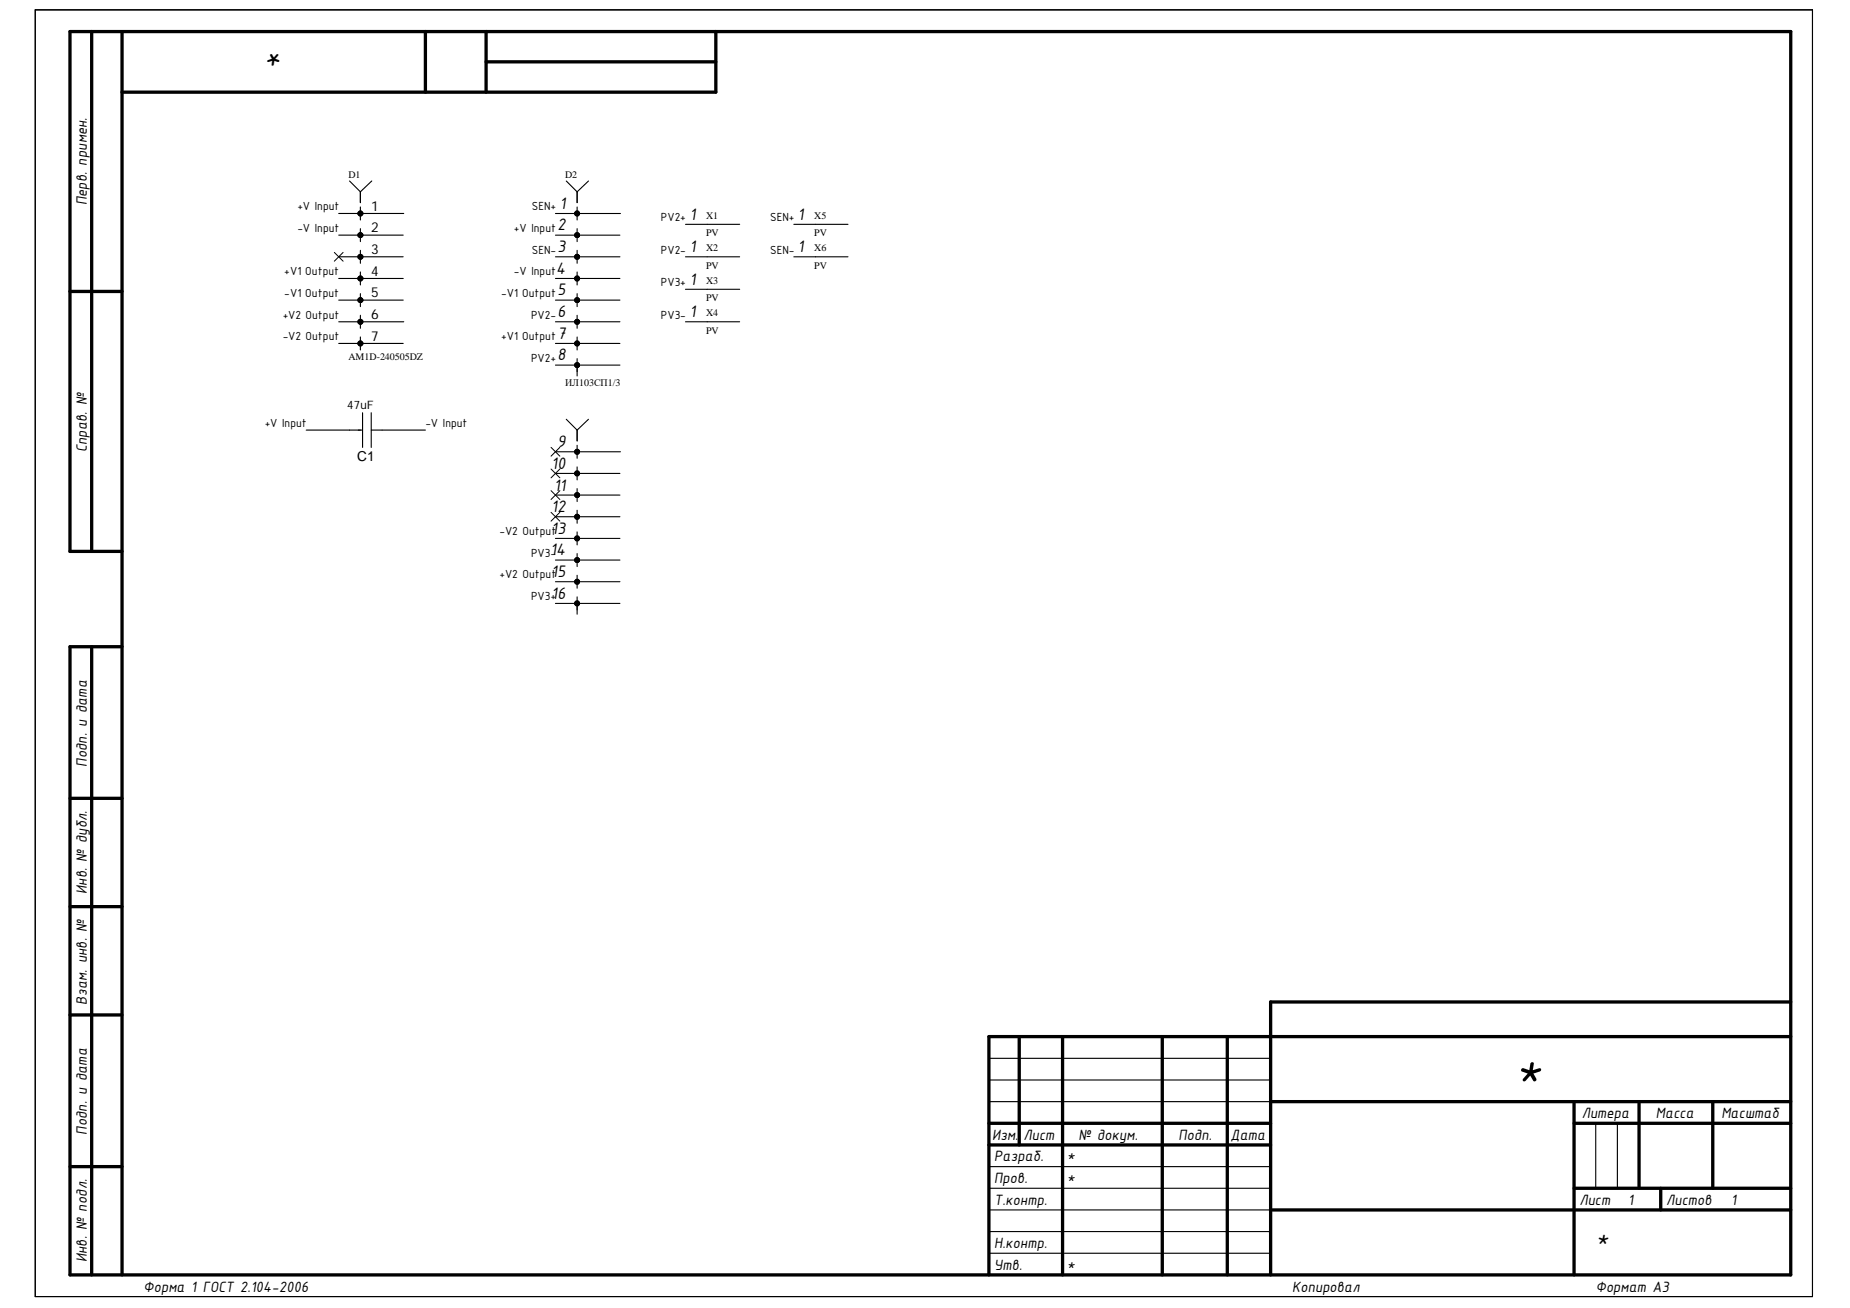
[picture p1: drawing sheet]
<svg xmlns="http://www.w3.org/2000/svg" width="297mm" height="210mm" viewBox="0 0 297 210" stroke-linecap="round" stroke-linejoin="round" font-family="sans-serif">
<path d="M5.7 1.6h285.3v206.5h-285.3zM53.7 40.5l1.4 1.4M55.1 40.5l-1.4 1.4M88.5 71.8l1.4 1.4M88.5 75.3l1.4 1.4M88.5 78.7l1.4 1.5M89.9 71.8l-1.4 1.4M89.9 75.3l-1.4 1.4M89.9 78.7l-1.4 1.5M88.5 82.2l1.4 1.4M89.9 82.2l-1.4 1.4" fill="none" stroke="#000" stroke-width=".16"/>
<g fill="none" stroke="#000" stroke-width=".53">
<path d="M14.7 5.1v83.4M19.6 5.1v199.5M68.3 5.1v9.7M78 5.1v9.7M78 9.9h36.9M114.9 5.1v9.7h-95.3M11.2 46.8h8.4M19.6 88.5h-8.4v-83.4h276.3v199.5h-276.3v-100.8h8.4M14.7 103.8v100.8M11.2 128.1h8.4M11.2 145.5h8.4M11.2 162.9h8.4"/>
<path d="M163.6 166.4v17.3M170.6 166.4v38.2M186.6 166.4v38.2M197.1 166.4v38.2M204 176.8h83.5M252.7 176.8v27.8M263.2 176.8v13.9M275 176.8v13.9M287.5 166.4h-128.7v38.2M287.5 160.8h-83.5v43.8M11.2 187.2h8.4M158.8 180.3h45.2"/>
<path d="M158.8 183.7h45.2M204 194.2h83.5M252.7 190.7h34.8M252.7 180.3h34.8M266.6 190.7v3.5"/>
<circle cx="57.9" cy="34.3" r=".21"/>
<circle cx="57.9" cy="37.7" r=".21"/>
<circle cx="92.7" cy="37.7" r=".21"/>
<circle cx="92.7" cy="34.3" r=".21"/>
<circle cx="57.9" cy="44.7" r=".21"/>
<circle cx="57.9" cy="48.2" r=".21"/>
<circle cx="57.9" cy="41.2" r=".21"/>
<circle cx="57.9" cy="51.6" r=".21"/>
<circle cx="57.9" cy="55.1" r=".21"/>
<circle cx="92.7" cy="41.2" r=".21"/>
<circle cx="92.7" cy="51.6" r=".21"/>
<circle cx="92.7" cy="48.2" r=".21"/>
<circle cx="92.7" cy="58.6" r=".21"/>
<circle cx="92.7" cy="55.1" r=".21"/>
<circle cx="92.7" cy="44.7" r=".21"/>
<circle cx="92.7" cy="76" r=".21"/>
<circle cx="92.7" cy="72.5" r=".21"/>
<circle cx="92.7" cy="79.5" r=".21"/>
<circle cx="92.7" cy="82.9" r=".21"/>
<circle cx="92.7" cy="93.4" r=".21"/>
<circle cx="92.7" cy="89.9" r=".21"/>
<circle cx="92.7" cy="86.4" r=".21"/>
<circle cx="92.7" cy="96.8" r=".21"/>
</g>
<g fill="none" stroke="#000" stroke-width=".18">
<path d="M5.7 1.6h285.3v206.5h-285.3zM54.4 34.3h10.4M54.4 37.7h10.3M56.1 29l1.8 1.8M57.9 30.8v1.7M57.9 33.2v2.1M57.9 36.7v2.1M59.7 29l-1.8 1.8M54.4 48.2h10.3M54.4 41.2h10.3M54.4 51.6h10.4M54.4 55.1h10.3"/>
<path d="M54.4 44.7h10.3M57.9 40.2v2.1M57.9 43.6v2.1M57.9 47.1v2.1M57.9 50.6v2.1M57.9 54.1v2.1M49.2 69h9M58.2 66.2v5.6M59.6 66.2v5.6M59.6 69h8.7M158.8 176.8h45.2M158.8 173.3h45.2"/>
<path d="M158.8 169.8h45.2M158.8 187.2h45.2M158.8 194.2h45.2M158.8 190.7h45.2M158.8 197.6h45.2M256.2 180.3v10.4M259.7 180.3v10.4M158.8 201.1h45.2"/>
</g>
<g fill="none" stroke="#000" stroke-width=".17">
<path d="M89.2 34.3h10.4M89.2 37.7h10.3M90.9 29l1.8 1.8M92.7 30.8v1.7M92.7 33.2v2.1M92.7 36.7v2.1M94.5 29l-1.8 1.8M110.1 36h8.7M127.5 36h8.7M89.2 44.7h10.3M89.2 41.2h10.3M89.2 51.6h10.3"/>
<path d="M89.2 48.2h10.3M89.2 58.6h10.3M89.2 55.1h10.3M92.7 40.2v2.1M92.7 43.6v2.1M92.7 47.1v2.1M92.7 50.6v2.1M92.7 54.1v2.1M92.7 57.5v2.8M110.1 41.2h8.7M110.1 51.6h8.7M110.1 46.4h8.7"/>
<path d="M127.5 41.2h8.7M89.2 79.4h10.3M89.2 76h10.3M89.2 72.5h10.4M90.9 67.3l1.8 1.7M92.7 69v1.8M92.7 71.5v2M92.7 74.9v2.1M92.7 78.4v2.1M94.5 67.3l-1.8 1.7M89.2 82.9h10.3M89.2 89.9h10.3"/>
<path d="M89.2 86.4h10.3M89.2 96.8h10.3M89.2 93.4h10.3M92.7 81.9v2.1M92.7 85.4v2M92.7 88.8v2.1M92.7 92.3v2.1M92.7 95.8v2.8"/>
</g>
<text font-size="8.8" x="243.1" y="174.6">*</text>
<text font-size="5.3" x="45.5" y="8.1" transform="rotate(-180 45.5 8.1)">*</text>
<text font-size="4.1" x="256.2" y="200.1">*</text>
<g font-size="2.9">
<text x="89.9" y="33.5">1</text>
<text x="110.7" y="35.2">1</text>
<text x="128.1" y="35.2">1</text>
<text x="89.5" y="40.5">3</text>
<text x="89.5" y="37">2</text>
<text x="110.7" y="40.5">1</text>
<text x="128.1" y="40.5">1</text>
<text x="89.3" y="43.9">4</text>
<text x="89.5" y="47.4">5</text>
<text x="110.7" y="45.7">1</text>
<text x="89.5" y="50.9">6</text>
<text x="110.7" y="50.9">1</text>
<text x="89.5" y="57.8">8</text>
<text x="89.5" y="54.4">7</text>
<text x="89.5" y="71.7">9</text>
<text x="88.6" y="75.2">10</text>
<text x="88.6" y="82.2">12</text>
<text x="89" y="78.7">11</text>
<text x="88.4" y="89.1">14</text>
<text x="88.6" y="85.7">13</text>
<text x="88.6" y="92.6">15</text>
<text x="88.6" y="96.1">16</text>
</g>
<g font-size="2.6">
<text x="13.9" y="32.9" transform="rotate(-90 13.9 32.9)">Перв. примен.</text>
<text x="13.9" y="72.6" transform="rotate(-90 13.9 72.6)">Справ. №</text>
<text x="13.9" y="123" transform="rotate(-90 13.9 123)">Подп. и дата</text>
<text x="13.9" y="143.5" transform="rotate(-90 13.9 143.5)">Инв. № дубл.</text>
<text x="13.9" y="161.2" transform="rotate(-90 13.9 161.2)">Взам. инв. №</text>
<text x="254" y="179.4">Литера</text>
<text x="265.9" y="179.4">Масса</text>
<text x="276.4" y="179.4">Масштаб</text>
<text x="13.9" y="182.1" transform="rotate(-90 13.9 182.1)">Подп. и дата</text>
<text x="159.3" y="182.9">Изм.</text>
<text x="164.3" y="182.9">Лист</text>
<text x="173.2" y="182.9">№ докум.</text>
<text x="189.2" y="182.9">Подп.</text>
<text x="197.6" y="182.9">Дата</text>
<text x="159.6" y="186.4">Разраб.</text>
<text x="159.6" y="189.9">Пров.</text>
<text x="171.3" y="186.4">*</text>
<text x="171.3" y="189.9">*</text>
<text x="159.6" y="193.4">Т.контр.</text>
<text x="253.6" y="193.4">Лист</text>
<text x="261.4" y="193.4">1</text>
<text x="267.5" y="193.4">Листов</text>
<text x="278" y="193.4">1</text>
<text x="13.9" y="202.5" transform="rotate(-90 13.9 202.5)">Инв. № подл.</text>
<text x="159.6" y="200.3">Н.контр.</text>
<text x="159.6" y="203.8">Утв.</text>
<text x="171.3" y="203.8">*</text>
<text x="23.1" y="207.3">Форма 1 ГОСТ 2.104-2006</text>
<text x="207.5" y="207.3">Копировал</text>
<text x="256.2" y="207.3">Формат А3</text>
</g>
<g font-size="2.2">
<text x="59.6" y="33.8">1</text>
<text x="59.6" y="40.7">3</text>
<text x="59.6" y="37.3">2</text>
<text x="59.6" y="47.7">5</text>
<text x="59.6" y="44.2">4</text>
<text x="59.6" y="51.2">6</text>
<text x="59.6" y="54.7">7</text>
<text x="57.4" y="74">C1</text>
</g>
<g font-size="2">
<text x="47.8" y="33.7">+V Input</text>
<text x="85.4" y="33.7">SEN+</text>
<text x="106.1" y="35.5">PV2+</text>
<text x="123.7" y="35.5">SEN+</text>
<text x="47.8" y="37.2">-V Input</text>
<text x="82.5" y="37.2">+V Input</text>
<text x="85.4" y="40.7">SEN-</text>
<text x="106.1" y="40.7">PV2-</text>
<text x="123.7" y="40.7">SEN-</text>
<text x="45.6" y="44.2">+V1 Output</text>
<text x="45.6" y="47.7">-V1 Output</text>
<text x="80.5" y="47.7">-V1 Output</text>
<text x="82.5" y="44.2">-V Input</text>
<text x="106.1" y="45.9">PV3+</text>
<text x="45.4" y="51.1">+V2 Output</text>
<text x="85.3" y="51.1">PV2-</text>
<text x="106.1" y="51.1">PV3-</text>
<text x="45.4" y="54.6">-V2 Output</text>
<text x="80.5" y="54.6">+V1 Output</text>
<text x="85.3" y="58.1">PV2+</text>
<text x="42.5" y="68.5">+V Input</text>
<text x="68.3" y="68.5">-V Input</text>
<text x="80.2" y="85.9">-V2 Output</text>
<text x="85.3" y="89.4">PV3-</text>
<text x="80.2" y="92.8">+V2 Output</text>
<text x="85.3" y="96.3">PV3+</text>
</g>
<text font-size="1.9" x="55.8" y="65.7">47uF</text>
<g font-size="1.6">
<text x="56" y="28.5">D1</text>
<text x="90.7" y="28.5">D2</text>
<text x="113.4" y="35.1">X1</text>
<text x="130.7" y="35.1">X5</text>
<text x="113.4" y="37.9">PV</text>
<text x="113.4" y="40.4">X2</text>
<text x="130.7" y="37.9">PV</text>
<text x="130.7" y="40.4">X6</text>
<text x="113.4" y="43.1">PV</text>
<text x="113.4" y="45.5">X3</text>
<text x="130.7" y="43.1">PV</text>
<text x="113.4" y="48.4">PV</text>
<text x="113.4" y="50.7">X4</text>
<text x="113.4" y="53.6">PV</text>
<text x="56" y="57.8">AM1D-240505DZ</text>
<text x="90.7" y="61.9">ИЛ103СП1/3</text>
</g>
</svg>
